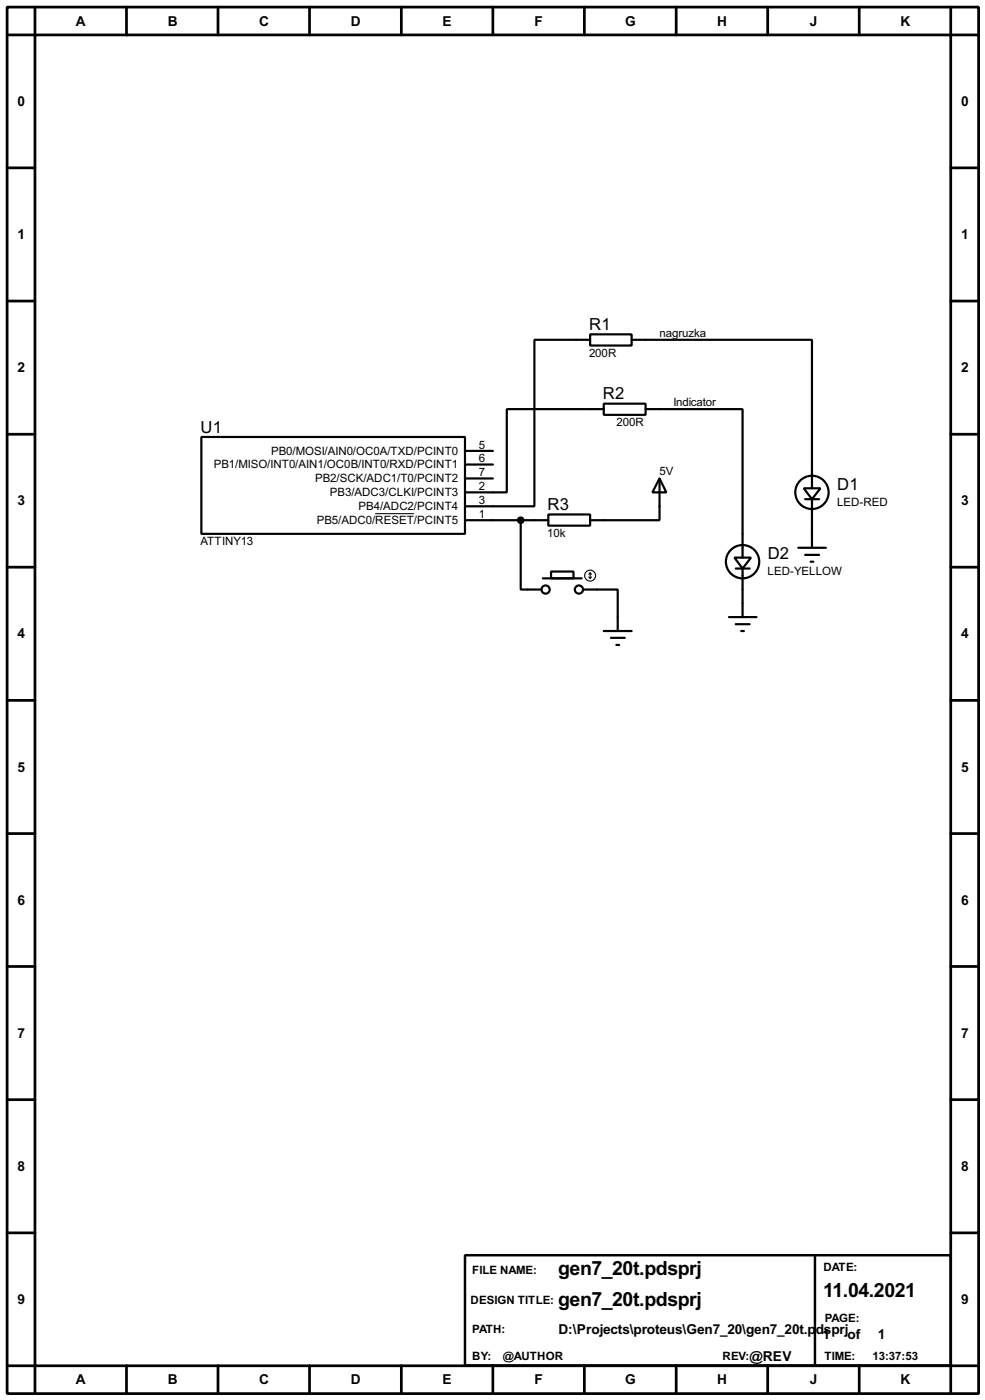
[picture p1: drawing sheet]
<svg xmlns="http://www.w3.org/2000/svg" width="180mm" height="256mm" viewBox="0 0 180 256" stroke-linecap="round" stroke-linejoin="round" font-family="sans-serif">
<g fill="none" stroke="#000" stroke-width=".5">
<path d="M1.3 1.3h177.8v254h-177.8zM6.4 6.4h167.6v243.8h-167.6zM6.4 1.3v5.1h-5.1M23.2 1.3v5.1M39.9 1.3v5.1M56.7 1.3v5.1M73.5 1.3v5.1M90.2 1.3v5.1M107 1.3v5.1M123.8 1.3v5.1M140.5 1.3v5.1M157.3 1.3v5.1"/>
<path d="M174 1.3v5.1h5.1M1.3 30.8h5.1M174 30.8h5.1M1.3 55.2h5.1M174 55.2h5.1M1.3 79.6h5.1M174 79.6h5.1M1.3 103.9h5.1M174 103.9h5.1M1.3 128.3h5.1M174 128.3h5.1M1.3 152.7h5.1"/>
<path d="M174 152.7h5.1M1.3 177.1h5.1M174 177.1h5.1M1.3 201.5h5.1M174 201.5h5.1M1.3 225.9h5.1M174 225.9h5.1M1.3 250.2h5.1v5.1M23.2 250.2v5.1M39.9 250.2v5.1M56.7 250.2v5.1M73.5 250.2v5.1"/>
<path d="M90.2 250.2v5.1M107 250.2v5.1M123.8 250.2v5.1M140.5 250.2v5.1M157.3 250.2v5.1M179.1 250.2h-5.1v5.1"/>
</g>
<path d="M85.1 230h88.9v20.2h-88.9zM149.2 230v20.2" fill="none" stroke="#000" stroke-width=".45"/>
<g fill="none" stroke="#000" stroke-width=".4">
<path d="M108 61.3h7.6v2h-7.6zM108 62.3h-10.2v30.5h-12.7M110.5 74h7.7v2h-7.7zM110.5 75h-17.7v15.2h-7.7M115.6 62.3h33v27.2M118.2 75h17.7v27.2M36.9 80.1h48.2v17.7h-48.2zM85.1 95.3h15.3M85.1 85.1h5.1M85.1 82.6h5.1M85.1 87.7h5.1M95.3 95.3v12.7h3.8"/>
<path d="M100.4 94.3h7.6v2h-7.6zM120.7 87.7l1.3 2.5h-2.6zM120.7 87.7v7.6h-12.7M147.1 89.5h3.1l-1.6 2zM147.4 91.5h2.5M148.6 91.5v8.9M99.4 106h7.1M100.9 104.7h4.1v1.3h-4.1zM106.7 108h6.4v7.6M110.5 115.6h5.1M111.8 116.9h2.6M112.8 118.2h.5"/>
<path d="M133.4 113.1h5.1M134.4 102.2h3.1l-1.6 2zM134.7 104.2h2.5M134.7 114.4h2.5M135.7 115.6h.5M135.9 104.2v8.9M146.1 100.4h5.1M147.4 101.7h2.5M148.4 102.9h.5"/>
<circle cx="148.6" cy="90.2" r="3.1"/>
<circle cx="99.8" cy="108" r=".75"/>
<circle cx="105.9" cy="108" r=".75"/>
<circle cx="135.9" cy="102.9" r="3.1"/>
</g>
<path d="M68.7 94.1h7.1" fill="none" stroke="#000" stroke-width=".18"/>
<g fill="none" stroke="#000" stroke-width=".2">
<path d="M107.8 105.7l.2 .3M108 105v1M108 105l-.2 .2M108 105l.3 .2M108.3 105.7l-.3 .3"/>
<circle cx="108" cy="105.5" r="1"/>
</g>
<circle cx="95.3" cy="95.3" r=".5" fill="#000" stroke="#000" stroke-width=".4"/>
<g font-size="4">
<text x="102.2" y="233.6">gen7_20t.pdsprj</text>
<text x="102.2" y="239.3">gen7_20t.pdsprj</text>
<text x="150.7" y="237.6">11.04.2021</text>
</g>
<g font-size="3.4">
<text x="107.9" y="60.5">R1</text>
<text x="110.4" y="73.2">R2</text>
<text x="36.7" y="79.3">U1</text>
<text x="153.2" y="89.7">D1</text>
<text x="100.2" y="93.5">R3</text>
<text x="140.5" y="102.4">D2</text>
</g>
<g font-size="2.8">
<text x="13.9" y="4.7">A</text>
<text x="30.7" y="4.7">B</text>
<text x="47.4" y="4.7">C</text>
<text x="64.2" y="4.7">D</text>
<text x="81" y="4.7">E</text>
<text x="97.8" y="4.7">F</text>
<text x="114.4" y="4.7">G</text>
<text x="131.2" y="4.7">H</text>
<text x="148.2" y="4.7">J</text>
<text x="164.8" y="4.7">K</text>
<text x="3.2" y="19.4">0</text>
<text x="175.9" y="19.4">0</text>
<text x="3.2" y="43.8">1</text>
<text x="175.9" y="43.8">1</text>
<text x="3.2" y="68.2">2</text>
<text x="175.9" y="68.2">2</text>
<text x="3.2" y="92.6">3</text>
<text x="175.9" y="92.6">3</text>
<text x="3.2" y="117">4</text>
<text x="175.9" y="117">4</text>
<text x="3.2" y="141.4">5</text>
<text x="175.9" y="141.4">5</text>
<text x="3.2" y="165.8">6</text>
<text x="175.9" y="165.8">6</text>
<text x="3.2" y="190.1">7</text>
<text x="175.9" y="190.1">7</text>
<text x="3.2" y="214.5">8</text>
<text x="175.9" y="214.5">8</text>
<text x="3.2" y="238.9">9</text>
<text x="175.9" y="238.9">9</text>
<text x="102.2" y="244.3">D:\Projects\proteus\Gen7_20\gen7_20t.p</text>
<text x="149.3" y="244.3">dsprj</text>
<text x="150.5" y="245.3">1</text>
<text x="155.1" y="245.3">of</text>
<text x="160.7" y="245.3">1</text>
<text x="137.2" y="249.4">@REV</text>
<text x="13.9" y="253.6">A</text>
<text x="30.7" y="253.6">B</text>
<text x="47.4" y="253.6">C</text>
<text x="64.2" y="253.6">D</text>
<text x="81" y="253.6">E</text>
<text x="97.8" y="253.6">F</text>
<text x="114.4" y="253.6">G</text>
<text x="131.2" y="253.6">H</text>
<text x="148.2" y="253.6">J</text>
<text x="164.8" y="253.6">K</text>
</g>
<g font-size="2.4">
<text x="107.8" y="65.4">200R</text>
<text x="120.7" y="61.7">nagruzka</text>
<text x="123.2" y="74.4">Indicator</text>
<text x="49.6" y="83.3">PB0/MOSI/AIN0/OC0A/TXD/PCINT0</text>
<text x="87.7" y="82.2">5</text>
<text x="112.9" y="78.1">200R</text>
<text x="39.1" y="85.8">PB1/MISO/INT0/AIN1/OC0B/INT0/RXD/PCINT1</text>
<text x="57.7" y="88.4">PB2/SCK/ADC1/T0/PCINT2</text>
<text x="87.7" y="84.7">6</text>
<text x="87.7" y="87.3">7</text>
<text x="87.7" y="89.8">2</text>
<text x="120.7" y="87.1">5V</text>
<text x="60.4" y="90.9">PB3/ADC3/CLKI/PCINT3</text>
<text x="65.6" y="93.5">PB4/ADC2/PCINT4</text>
<text x="87.7" y="94.9">1</text>
<text x="87.7" y="92.4">3</text>
<text x="153.2" y="92.7">LED-RED</text>
<text x="36.7" y="99.9">ATTINY13</text>
<text x="58" y="96">PB5/ADC0/RESET/PCINT5</text>
<text x="100.2" y="98.4">10k</text>
<text x="140.5" y="105.4">LED-YELLOW</text>
<text x="86.4" y="233.4">FILE NAME:</text>
<text x="150.7" y="232.9">DATE:</text>
<text x="86.1" y="238.8">DESIGN TITLE:</text>
<text x="86.4" y="244.2">PATH:</text>
<text x="150.9" y="242.3">PAGE:</text>
<text x="86.4" y="249.1">BY:</text>
<text x="92" y="249.1">@AUTHOR</text>
<text x="132.2" y="249.2">REV:</text>
<text x="150.9" y="249.2">TIME:</text>
<text x="159.7" y="249.2">13:37:53</text>
</g>
</svg>
